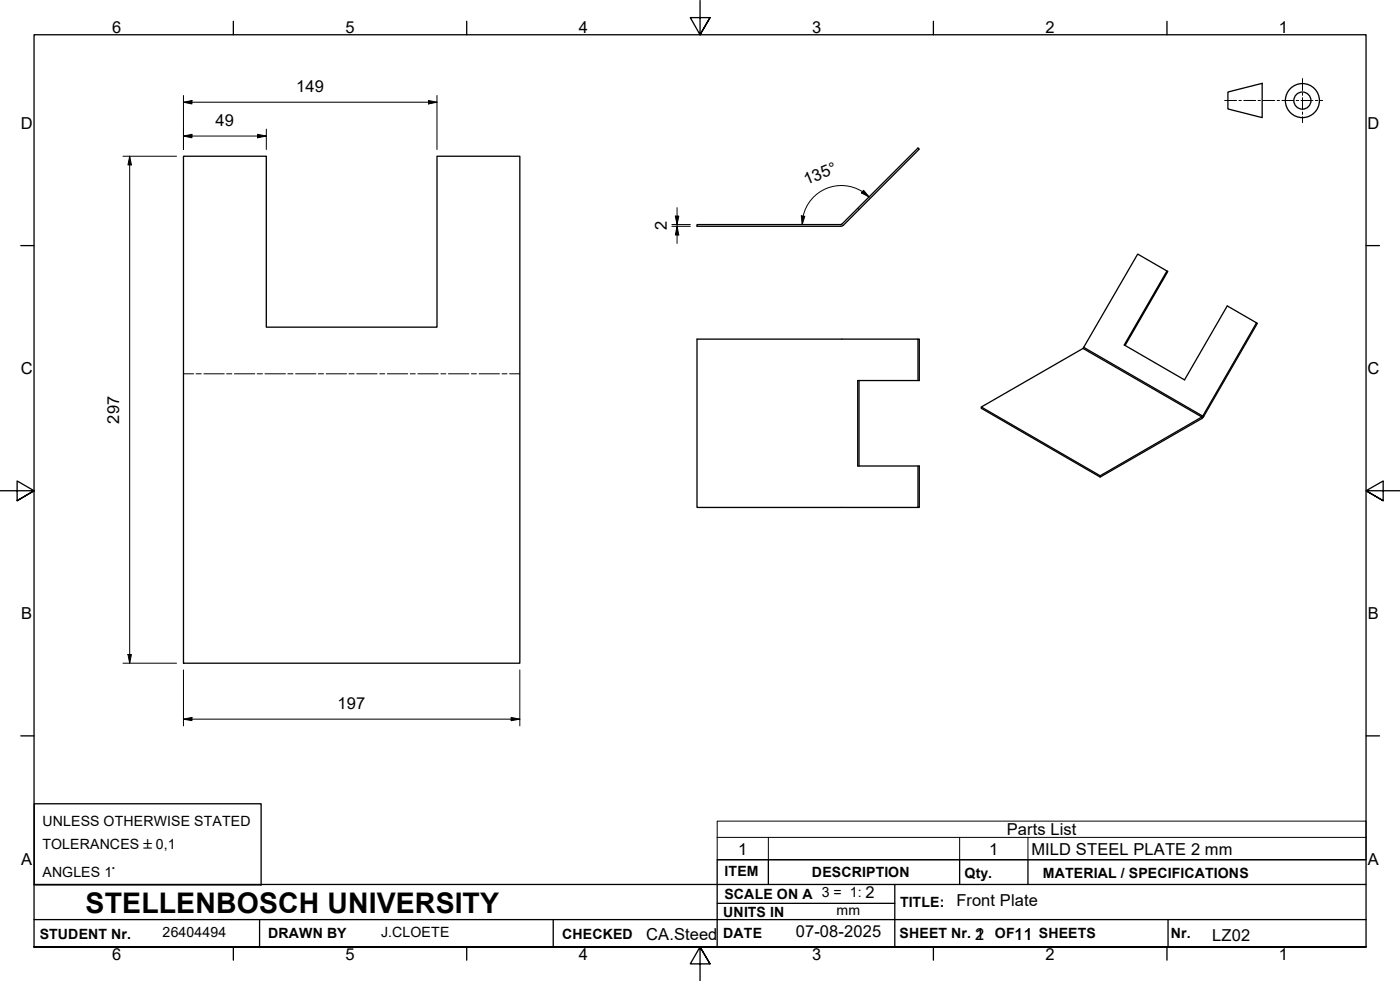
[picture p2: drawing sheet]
<svg xmlns="http://www.w3.org/2000/svg" width="410mm" height="287mm" viewBox="0 0 410 287" stroke-linecap="round" stroke-linejoin="round" font-family="sans-serif">
<!-- layer: Hidden Edges(ISO) -->
<path d="M251.1 61l.2 .1M251.4 61.2l.1 .2" fill="none" stroke="#000" stroke-width=".29"/>
<!-- layer: Visible Edges(ISO) -->
<path d="M53.7 45.7h24.3v50.1h50v-50.1h24.2v148.4h-98.5zM246.5 65.6l-42.4 .1v.5h42.1l.7-.2M246.5 65.6l22.3-22.3 .4 .3-22.3 22.4M341.7 79.3l-8.6-4.9-16 27.6-29.8 17.1v.4l34.8 20.2 30.2-17.5 15.9-27.6-.3-.1M268.8 99.3h.4v12.1h-18.1v25h18.1v12.1h-.4M251.5 111.4v25M268.8 111.4v-12.1h-64.7v49.2h64.7v-12.1M287.3 119.1l34.8 20.2M329.4 101.1l12.5-21.6-.2-.2-12.5 21.7 17.6 10.2 12.5-21.7 8.6 5-16 27.6-29.8 17.2v.4" fill="none" stroke="#000" stroke-width=".38"/>
<!-- layer: Visible Tangent Edges(ISO) -->
<path d="M317.1 102l34.8 20.1v.4M317.3 101.7l35.1 20.2" fill="none" stroke="#000" stroke-width=".38"/>
<!-- layer: Sheet Metal Bend Centerlines(ISO) -->
<g fill="none" stroke="#000" stroke-width=".29">
<path d="M53.7 109.4h3M57.4 109.4h1.5M59.7 109.4h6M66.4 109.4h1.5M68.6 109.4h6M75.3 109.4h1.5M77.6 109.4h6M84.3 109.4h1.5M86.6 109.4h5.9M93.2 109.4h1.5M95.5 109.4h6M102.2 109.4h1.5"/>
<path d="M104.5 109.4h5.9M111.2 109.4h1.4M113.4 109.4h6M120.1 109.4h1.5M122.4 109.4h5.9M129.1 109.4h1.5M131.3 109.4h6M138 109.4h1.5M140.3 109.4h5.9M147 109.4h1.5M149.2 109.4h3"/>
</g>
<!-- layer: Symbols(ISO) -->
<path d="M210 245.1v-4.7h190v4.7M210 245.1v6.6h190v-6.6M210 245.1h190M225 245.1v6.6M281 245.1v6.6M301 245.1v6.6" fill="none" stroke="#000" stroke-width=".29"/>
<!-- layer: Border_0 -->
<g fill="none" stroke="#000" stroke-width=".38">
<path d="M68.3 6.2v4M136.7 6.2v4M205 .1v10.1l-2.9-5h5.8l-2.9 5 2.9-5M273.3 6.2v4M341.7 6.2v4M6.1 71.9h3.9M400 71.9h3.9M0 143.7h10l-5-2.9v5.8l5-2.9-5 2.9M410 143.7h-10l5-2.9v5.8l-5-2.9 5 2.9M6.1 215.4h3.9M400 215.4h3.9M10 277.2v-267h390v267h-390h390"/>
<path d="M68.3 277.2v3.9M136.7 277.2v3.9M273.3 277.2v3.9M341.7 277.2v3.9M207.9 282.1l-2.9-4.9 2.9 4.9h-5.8l2.9-4.9v10"/>
</g>
<!-- layer: Sketch Geometry(ISO) -->
<g fill="none" stroke="#000" stroke-width=".38">
<path d="M359.5 26.9l10.1-2.5v10l-10.1-2.5zM10 235.3h66.5v23.7h-66.5zM10 258.9h390M225 251.7v7.2M262 258.9v18.3M281 251.7v7.2M301 251.7v7.2M400 251.7h-190v25.5M10 277.2h390M10 269.2h390M76 269.2v8M162 269.2v8"/>
<path d="M210 264.4h52M342 269.2v8"/>
<circle cx="381.3" cy="29.4" r="5"/>
<circle cx="381.3" cy="29.4" r="2.51"/>
</g>
<g fill="none" stroke="#000" stroke-width=".29">
<path d="M358.6 29.4h3.5M362.8 29.4h.7M364.2 29.4h3.5M368.4 29.4h.7M369.8 29.4h3.5M374 29.4h.6M375.3 29.4h3.5M379.5 29.4h.7M380.9 29.4h3.5M381.4 23v3.5M381.4 27.2v.7M381.4 28.6v3.5"/>
<path d="M381.4 32.8v.7M381.4 34.2v1.7M385.1 29.4h.7M386.5 29.4h.8"/>
</g>
<!-- layer: Dimensions(ISO) -->
<g fill="none" stroke="#000" stroke-width=".29">
<path d="M53.7 39.8l2.5-.5v1zM53.7 29.9l2.5-.5v1zM53.7 39.8h24.3M53.7 28v15.8M53.7 29.9h74.3M75.4 39.3l2.6 .5-2.6 .5zM78 37.8v6M125.5 29.4l2.5 .5-2.5 .5zM128 28v15.8M36 45.7h15.7M38 45.7l.5 2.6h-1zM38 45.7v148.4"/>
<path d="M252.5 56.1a11.5 11.5 0 0 0-17.3 7.2M252.5 56.1l2 1.6M252.9 55.7l1.6 2-2.3-1.2zM196.7 65.7h5.4M196.7 66.2h5.4M197.7 63.3h1.1l-.6 2.4zM198.2 66.2l.6 2.6h-1.1zM198.2 60.8v10.5M234.6 63.2l1 .1-.7 2.4zM235.1 63.3l-.2 2.4M36 194.1h15.7M37.5 191.6h1l-.5 2.5z"/>
<path d="M53.7 196.1v16.4M152.2 196.1v16.4M53.7 210.5l2.5-.5v1zM53.7 210.5h98.5M149.7 210l2.5 .5-2.5 .5z"/>
</g>
<path d="M53.7 39.8l2.5-.5v1zM53.7 29.9l2.5-.5v1zM125.5 29.4l2.5 .5-2.5 .5zM38 45.7l.5 2.6h-1zM75.4 39.3l2.6 .5-2.6 .5zM252.9 55.7l1.6 2-2.3-1.2zM197.7 63.3h1.1l-.6 2.4zM198.2 66.2l.6 2.6h-1.1zM234.6 63.2l1 .1-.7 2.4zM37.5 191.6h1l-.5 2.5zM53.7 210.5l2.5-.5v1zM149.7 210l2.5 .5-2.5 .5z" fill="#000"/>
<text font-size="8.3" x="25.1" y="267.2">STELLENBOSCH UNIVERSITY</text>
<g font-size="4.8">
<text x="32.8" y="9.7">6</text>
<text x="101.2" y="9.7">5</text>
<text x="169.5" y="9.7">4</text>
<text x="237.8" y="9.7">3</text>
<text x="306.1" y="9.7">2</text>
<text x="374.5" y="9.7">1</text>
<text x="86.7" y="26.9">149</text>
<text x="6.1" y="37.8">D</text>
<text x="63.1" y="36.8">49</text>
<text x="400.4" y="37.8">D</text>
<text x="236.2" y="54.2" transform="rotate(-23 236.2 54.2)">135°</text>
<text x="195.3" y="67.4" transform="rotate(-90 195.3 67.4)">2</text>
<text x="6.1" y="109.6">C</text>
<text x="400.4" y="109.6">C</text>
<text x="34.9" y="124" transform="rotate(-90 34.9 124)">297</text>
<text x="6.2" y="181.3">B</text>
<text x="400.5" y="181.3">B</text>
<text x="98.9" y="207.4">197</text>
<text x="294.8" y="244.5">Parts List</text>
<text x="216.2" y="250.1">1</text>
<text x="289.6" y="250.1">1</text>
<text x="302" y="250.2">MILD STEEL PLATE 2 mm</text>
<text x="6.2" y="253.1">A</text>
<text x="400.5" y="253.1">A</text>
<text x="253.4" y="262.9">2</text>
<text x="280" y="265.2">Front Plate</text>
<text x="189.2" y="275">CA.Steed</text>
<text x="233" y="274.4">07-08-2025</text>
<text x="285.6" y="275.1">1</text>
<text x="285.6" y="275.1">2</text>
<text x="297" y="275.2">11</text>
<text x="355" y="275.4">LZ02</text>
<text x="32.8" y="281.1">6</text>
<text x="101.2" y="281.1">5</text>
<text x="169.5" y="281.1">4</text>
<text x="237.8" y="281.1">3</text>
<text x="306.1" y="281.1">2</text>
<text x="374.5" y="281.1">1</text>
</g>
<g font-size="4.1">
<text x="12.4" y="241.7">UNLESS OTHERWISE STATED</text>
<text x="12.4" y="248.6">TOLERANCES ±0,1</text>
<text x="12.4" y="256.7">ANGLES 1°</text>
<text x="212.2" y="256.5">ITEM</text>
<text x="237.7" y="256.7">DESCRIPTION</text>
<text x="282.4" y="256.9">Qty.</text>
<text x="305.4" y="256.9">MATERIAL / SPECIFICATIONS</text>
<text x="212.1" y="263">SCALE ON A 3 = 1:</text>
<text x="211.8" y="268.4">UNITS IN</text>
<text x="244.9" y="267.9">mm</text>
<text x="263.5" y="265.6">TITLE:</text>
<text x="11.6" y="274.8">STUDENT Nr.</text>
<text x="47.6" y="274.4">26404494</text>
<text x="78.5" y="274.6">DRAWN BY</text>
<text x="111.6" y="274.1">J.CLOETE</text>
<text x="164.6" y="274.8">CHECKED</text>
<text x="211.8" y="274.6">DATE</text>
<text x="263.4" y="274.6">SHEET Nr.</text>
<text x="291.3" y="274.6">OF</text>
<text x="304.2" y="274.6">SHEETS</text>
<text x="342.8" y="274.5">Nr.</text>
</g>
</svg>
